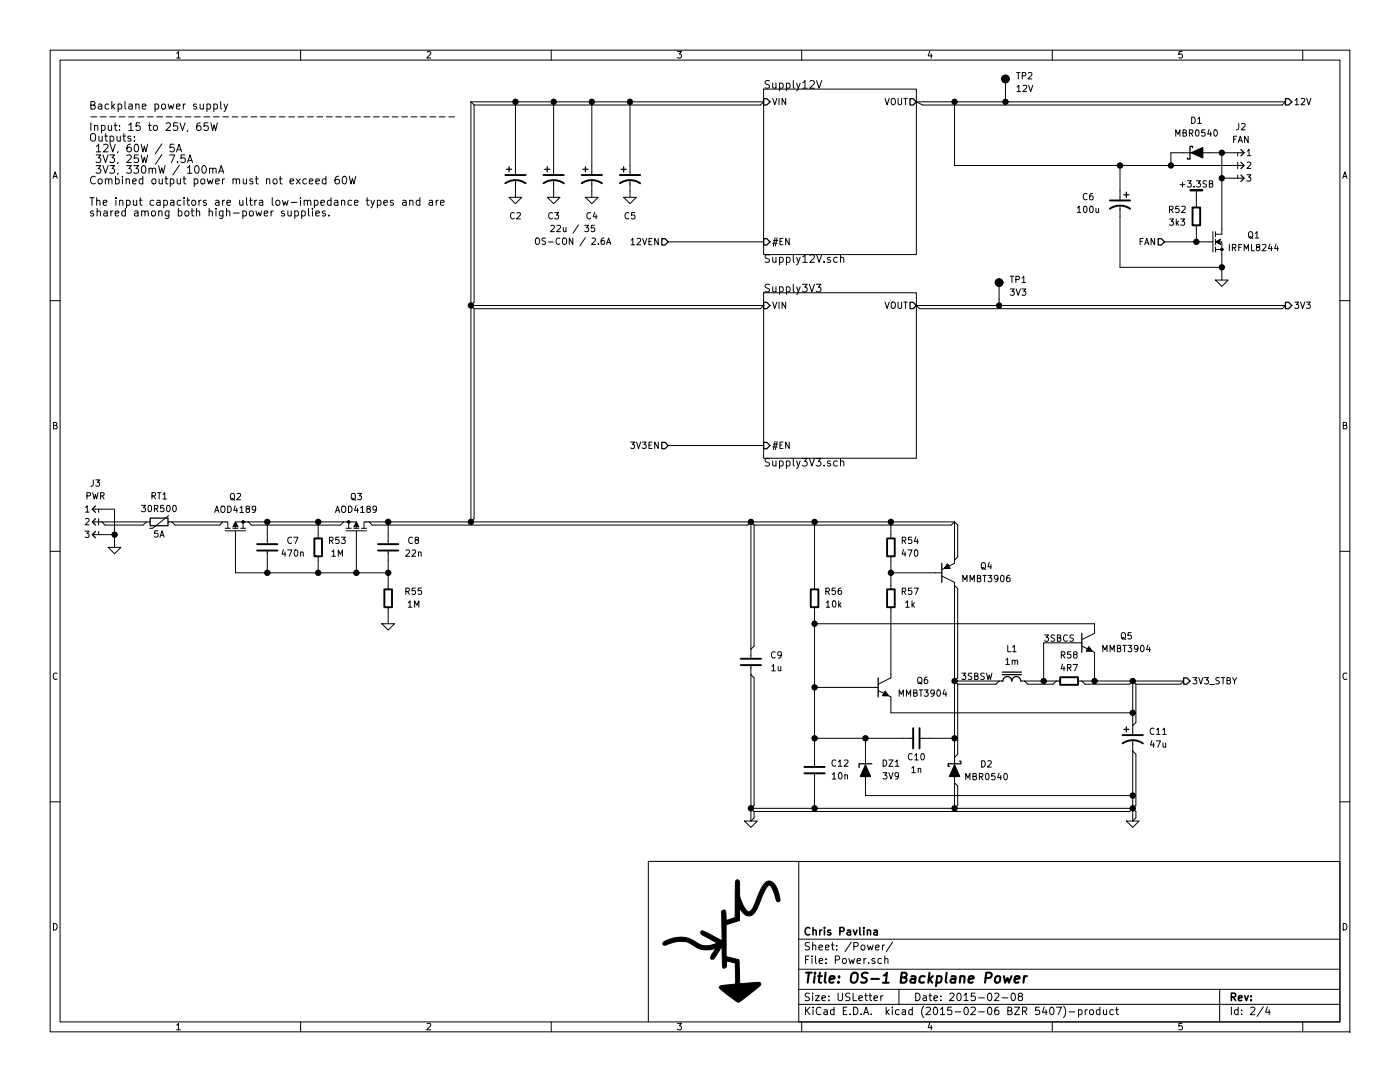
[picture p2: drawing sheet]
EESchema Schematic File Version 2
LIBS:Xilinx
LIBS:vishay_semi
LIBS:TexasInstruments
LIBS:symbol
LIBS:supertex
LIBS:st_semi
LIBS:st_ic
LIBS:ST
LIBS:skyworks
LIBS:silabs
LIBS:semi-trans-TIP
LIBS:semi-trans-PZT
LIBS:semi-trans-NXP
LIBS:semi-trans-MPS
LIBS:semi-trans-MMB
LIBS:semi-trans-misc
LIBS:semi-trans-IXYS
LIBS:semi-trans-IntRect
LIBS:semi-trans-Infineon
LIBS:semi-trans-Fairchild
LIBS:semi-trans-DiodesInc
LIBS:semi-trans-BC
LIBS:semi-trans-AO
LIBS:semi-trans-2N
LIBS:semi-thyristor-2N
LIBS:semi-opto-misc
LIBS:semi-diode-Vishay
LIBS:semi-diode-OnSemi
LIBS:semi-diode-NXP
LIBS:semi-diode-MMB
LIBS:semi-diode-MCC
LIBS:semi-diode-BA
LIBS:semi-diode-1N
LIBS:_semi
LIBS:power
LIBS:pcb
LIBS:pasv-res
LIBS:pasv-ind
LIBS:pasv-cap
LIBS:pasv-Bourns
LIBS:pasv-BiTech
LIBS:passive
LIBS:onsemi
LIBS:NXP
LIBS:Micron
LIBS:Microchip
LIBS:mechanical
LIBS:maxim
LIBS:MACOM
LIBS:logic-7400
LIBS:logic-4000
LIBS:Littelfuse
LIBS:LinearTech
LIBS:_linear
LIBS:Lattice
LIBS:Intersil
LIBS:FTDI
LIBS:Fairchild
LIBS:_electromech
LIBS:display
LIBS:DiodesInc
LIBS:conn-test
LIBS:conn-tagconnect
LIBS:conn-molex
LIBS:conn-linx
LIBS:conn-fci
LIBS:conn-cui
LIBS:conn-100mil
LIBS:conn-2mm
LIBS:Atmel
LIBS:AnalogDevices
LIBS:Altera
LIBS:semi-trans-TI
LIBS:os-backplane-cache
EELAYER 25 0
EELAYER END
$Descr USLetter 11000 8500
encoding utf-8
Sheet 2 4
Title "OS-1 Backplane Power"
Date "2015-02-08"
Rev ""
Comp "Chris Pavlina"
Comment1 ""
Comment2 ""
Comment3 ""
Comment4 ""
$EndDescr
$Comp
L MMBT3904 Q6
U 1 1
P 6950 5400
F 0 "Q6" H 7250 5450 50  0000 C CNN
F 1 "MMBT3904" H 7250 5350 50  0000 C CNN
F 2 "smd-semi:SOT-23" H 6950 5400 50  0001 C CNN
F 3 "" H 6950 5400 60  0000 C CNN
F 4 "Q8" H 6950 5400 50  0001 C CNN "OldReference"
	1    6950 5400
	1    0    0    -1  
$EndComp
$Comp
L MMBT3906 Q4
U 1 1
P 7450 4500
F 0 "Q4" H 7750 4550 50  0000 C CNN
F 1 "MMBT3906" H 7750 4450 50  0000 C CNN
F 2 "smd-semi:SOT-23" H 7450 4500 50  0001 C CNN
F 3 "" H 7450 4500 60  0000 C CNN
F 4 "Q9" H 7450 4500 50  0001 C CNN "OldReference"
	1    7450 4500
	1    0    0    -1  
$EndComp
$Comp
L R-0402 R57
U 1 1
P 7000 4700
F 0 "R57" H 7150 4750 50  0000 C CNN
F 1 "1k" H 7150 4650 50  0000 C CNN
F 2 "IPC7351-Nominal:RESC1005X40" H 7000 4700 50  0001 C CNN
F 3 "" H 7000 4750 60  0000 C CNN
F 4 "R41" H 7000 4700 50  0001 C CNN "OldReference"
	1    7000 4700
	1    0    0    -1  
$EndComp
$Comp
L R-0402 R54
U 1 1
P 7000 4300
F 0 "R54" H 7150 4350 50  0000 C CNN
F 1 "470" H 7150 4250 50  0000 C CNN
F 2 "IPC7351-Nominal:RESC1005X40" H 7000 4300 50  0001 C CNN
F 3 "" H 7000 4350 60  0000 C CNN
F 4 "R40" H 7000 4300 50  0001 C CNN "OldReference"
	1    7000 4300
	1    0    0    -1  
$EndComp
$Comp
L R-1206 R58
U 1 1
P 8400 5350
F 0 "R58" V 8200 5350 50  0000 C CNN
F 1 "4R7" V 8300 5350 50  0000 C CNN
F 2 "IPC7351-Nominal:RESC3216X60" H 8400 5350 50  0001 C CNN
F 3 "" H 8400 5400 60  0000 C CNN
F 4 "R42" H 8400 5350 50  0001 C CNN "OldReference"
	1    8400 5350
	0    1    1    0   
$EndComp
$Comp
L MMBT3904 Q5
U 1 1
P 8550 5050
F 0 "Q5" H 8850 5100 50  0000 C CNN
F 1 "MMBT3904" H 8850 5000 50  0000 C CNN
F 2 "smd-semi:SOT-23" H 8550 5050 50  0001 C CNN
F 3 "" H 8550 5050 60  0000 C CNN
F 4 "Q10" H 8550 5050 50  0001 C CNN "OldReference"
	1    8550 5050
	1    0    0    -1  
$EndComp
$Comp
L MBR0520 D2
U 1 1
P 7500 6050
F 0 "D2" H 7750 6000 50  0000 C CNN
F 1 "MBR0540" H 7750 6100 50  0000 C CNN
F 2 "smd-semi:SOD-123" H 7500 6050 50  0001 C CNN
F 3 "" H 7500 6050 60  0000 C CNN
F 4 "D3" H 7500 6050 50  0001 C CNN "OldReference"
	1    7500 6050
	1    0    0    1   
$EndComp
$Comp
L C-0402 C10
U 1 1
P 7200 5800
F 0 "C10" V 7350 5800 50  0000 C CNN
F 1 "1n" V 7450 5800 50  0000 C CNN
F 2 "IPC7351-Nominal:CAPC1005X55" H 7200 5800 50  0001 C CNN
F 3 "" H 7190 5775 60  0000 C CNN
F 4 "C31" H 7200 5800 50  0001 C CNN "OldReference"
	1    7200 5800
	0    1    1    0   
$EndComp
$Comp
L C-0402 C12
U 1 1
P 6400 6050
F 0 "C12" H 6600 6100 50  0000 C CNN
F 1 "10n" H 6600 6000 50  0000 C CNN
F 2 "IPC7351-Nominal:CAPC1005X55" H 6400 6050 50  0001 C CNN
F 3 "" H 6390 6025 60  0000 C CNN
F 4 "C30" H 6400 6050 50  0001 C CNN "OldReference"
	1    6400 6050
	1    0    0    -1  
$EndComp
Wire Wire Line
	7500 4600 7500 5950
Wire Wire Line
	7500 5350 7850 5350
Wire Wire Line
	7000 5300 7000 4800
Wire Wire Line
	7350 4500 7000 4500
Wire Wire Line
	7000 4400 7000 4600
Connection ~ 7000 4500
Wire Wire Line
	8050 5350 8300 5350
Wire Wire Line
	8600 5150 8600 5350
Wire Wire Line
	8500 5350 9300 5350
Wire Wire Line
	8200 5350 8200 5050
Wire Wire Line
	8200 5050 8450 5050
Connection ~ 8200 5350
Wire Wire Line
	8600 4900 8600 4950
Wire Wire Line
	6400 4900 8600 4900
Wire Wire Line
	6400 5400 6850 5400
Connection ~ 8600 5350
Wire Wire Line
	8900 5350 8900 5700
Wire Wire Line
	8900 5900 8900 6450
Wire Wire Line
	7000 5500 7000 5600
Wire Wire Line
	7000 5600 8900 5600
Connection ~ 8900 5600
Connection ~ 7500 5350
Wire Wire Line
	7500 6350 7500 6150
Wire Wire Line
	7300 5800 7500 5800
Connection ~ 7500 5800
Wire Wire Line
	6400 4800 6400 5950
Wire Wire Line
	6400 5800 7100 5800
Connection ~ 6400 5800
Connection ~ 6400 5400
$Comp
L R-0402 R56
U 1 1
P 6400 4700
F 0 "R56" H 6550 4750 50  0000 C CNN
F 1 "10k" H 6550 4650 50  0000 C CNN
F 2 "IPC7351-Nominal:RESC1005X40" H 6400 4700 50  0001 C CNN
F 3 "" H 6400 4750 60  0000 C CNN
F 4 "R39" H 6400 4700 50  0001 C CNN "OldReference"
	1    6400 4700
	1    0    0    -1  
$EndComp
Wire Wire Line
	6400 4100 6400 4600
Wire Wire Line
	7500 4100 7500 4400
Wire Wire Line
	7000 4100 7000 4200
Connection ~ 7000 4100
Wire Wire Line
	6400 6150 6400 6350
$Comp
L BZX84 DZ1
U 1 1
P 6800 6050
F 0 "DZ1" H 7000 6100 50  0000 C CNN
F 1 "3V9" H 7000 6000 50  0000 C CNN
F 2 "smd-semi:SOT-23" H 6800 6050 50  0001 C CNN
F 3 "" H 6800 6050 60  0000 C CNN
F 4 "DZ1" H 6800 6050 50  0001 C CNN "OldReference"
	1    6800 6050
	1    0    0    -1  
$EndComp
Wire Wire Line
	6800 6150 6800 6250
Wire Wire Line
	6800 5950 6800 5800
Connection ~ 6800 5800
Text HLabel 9300 5350 2    50   Output ~ 0
3V3_STBY
Connection ~ 8900 5350
Connection ~ 6400 4100
Text HLabel 10100 800  2    50   Output ~ 0
12V
$Comp
L AOD4189 Q3
U 1 1
P 2800 4150
F 0 "Q3" V 3050 4150 50  0000 C CNN
F 1 "AOD4189" V 2950 4150 50  0000 C CNN
F 2 "smd-semi:TO-252" H 2950 4100 50  0001 C CNN
F 3 "" H 3050 4200 60  0000 C CNN
F 4 "Value" H 2800 4150 50  0001 C CNN "Manuf"
F 5 "Q2" H 2800 4150 50  0001 C CNN "OldReference"
	1    2800 4150
	0    -1   -1   0   
$EndComp
$Comp
L AOD4189 Q2
U 1 1
P 1850 4150
F 0 "Q2" V 2100 4150 50  0000 C CNN
F 1 "AOD4189" V 2000 4150 50  0000 C CNN
F 2 "smd-semi:TO-252" H 2000 4100 50  0001 C CNN
F 3 "" H 2100 4200 60  0000 C CNN
F 4 "Value" H 1850 4150 50  0001 C CNN "Manuf"
F 5 "Q1" H 1850 4150 50  0001 C CNN "OldReference"
	1    1850 4150
	0    1    -1   0   
$EndComp
Wire Wire Line
	1950 4100 2700 4100
$Comp
L C-0805 C8
U 1 1
P 3050 4300
F 0 "C8" H 3250 4350 50  0000 C CNN
F 1 "22n" H 3250 4250 50  0000 C CNN
F 2 "IPC7351-Nominal:CAPC2012X70" H 3050 4300 50  0001 C CNN
F 3 "" H 3040 4275 60  0000 C CNN
F 4 "C7" H 3050 4300 50  0001 C CNN "OldReference"
	1    3050 4300
	1    0    0    -1  
$EndComp
Wire Wire Line
	3050 4100 3050 4200
Wire Wire Line
	3050 4400 3050 4600
Wire Wire Line
	1850 4500 3050 4500
Wire Wire Line
	2800 4500 2800 4200
$Comp
L R-0402 R55
U 1 1
P 3050 4700
F 0 "R55" H 3250 4750 50  0000 C CNN
F 1 "1M" H 3250 4650 50  0000 C CNN
F 2 "IPC7351-Nominal:RESC1005X40" H 3050 4700 50  0001 C CNN
F 3 "" H 3050 4750 60  0000 C CNN
F 4 "R18" H 3050 4700 50  0001 C CNN "OldReference"
	1    3050 4700
	1    0    0    -1  
$EndComp
Connection ~ 3050 4500
$Comp
L GND #PWR0208
U 1 1
P 3050 4900
F 0 "#PWR0208" H 3050 4900 30  0001 C CNN
F 1 "GND" H 3050 4830 30  0001 C CNN
F 2 "" H 3050 4900 60  0000 C CNN
F 3 "" H 3050 4900 60  0000 C CNN
F 4 "#PWR0206" H 3050 4900 50  0001 C CNN "OldReference"
	1    3050 4900
	1    0    0    -1  
$EndComp
Wire Wire Line
	3050 4900 3050 4800
$Comp
L R-0402 R53
U 1 1
P 2500 4300
F 0 "R53" H 2650 4350 50  0000 C CNN
F 1 "1M" H 2650 4250 50  0000 C CNN
F 2 "IPC7351-Nominal:RESC1005X40" H 2500 4300 50  0001 C CNN
F 3 "" H 2500 4350 60  0000 C CNN
F 4 "R15" H 2500 4300 50  0001 C CNN "OldReference"
	1    2500 4300
	1    0    0    -1  
$EndComp
Wire Wire Line
	2500 4100 2500 4200
Connection ~ 2500 4100
Wire Wire Line
	2500 4400 2500 4500
Connection ~ 2800 4500
$Comp
L C-0805 C7
U 1 1
P 2100 4300
F 0 "C7" H 2300 4350 50  0000 C CNN
F 1 "470n" H 2300 4250 50  0000 C CNN
F 2 "IPC7351-Nominal:CAPC2012X70" H 2100 4300 50  0001 C CNN
F 3 "" H 2090 4275 60  0000 C CNN
F 4 "C6" H 2100 4300 50  0001 C CNN "OldReference"
	1    2100 4300
	1    0    0    -1  
$EndComp
Wire Wire Line
	2100 4200 2100 4100
Connection ~ 2100 4100
Wire Wire Line
	2100 4500 2100 4400
Connection ~ 2500 4500
Wire Wire Line
	1850 4500 1850 4200
Connection ~ 2100 4500
Wire Wire Line
	1350 4100 1750 4100
Wire Wire Line
	800  4100 1150 4100
Connection ~ 3050 4100
Connection ~ 3700 4100
Text HLabel 5250 1900 0    50   Input ~ 0
12VEN
$Comp
L POLYFUSE-30R500 RT1
U 1 1
P 1250 4100
F 0 "RT1" V 1050 4100 50  0000 C CNN
F 1 "30R500" V 1150 4100 50  0000 C CNN
F 2 "manuf:LITTELFUSE-30R500" H 1250 4150 60  0001 C CNN
F 3 "" H 1250 4150 60  0000 C CNN
F 4 "5A" V 1350 4100 50  0000 C CNN "Acc"
F 5 "Value" H 1250 4100 50  0001 C CNN "Manuf"
F 6 "RT1" H 1250 4100 50  0001 C CNN "OldReference"
	1    1250 4100
	0    -1   1    0   
$EndComp
$Comp
L L-BOURNS-RLB0914 L1
U 1 1
P 7950 5350
F 0 "L1" V 7700 5350 50  0000 C CNN
F 1 "1m" V 7800 5350 50  0000 C CNN
F 2 "manuf:BOURNS-RLB0914" H 7950 5400 60  0001 C CNN
F 3 "" H 7950 5400 60  0000 C CNN
F 4 "RLB0914-102KL" H 7950 5350 60  0001 C CNN "PN"
F 5 "Value" H 7950 5350 60  0001 C CNN "Manuf"
F 6 "L3" H 7950 5350 50  0001 C CNN "OldReference"
	1    7950 5350
	0    1    1    0   
$EndComp
$Comp
L C-ALUM-660 C11
U 1 1
P 8900 5800
F 0 "C11" H 9100 5850 50  0000 C CNN
F 1 "47u" H 9100 5750 50  0000 C CNN
F 2 "IPC7351-Nominal:CAPAE660X570" H 8900 5800 50  0001 C CNN
F 3 "" H 8890 5775 60  0000 C CNN
F 4 "RPS1A470MCN1GS" H 8900 5800 60  0001 C CNN "PN"
F 5 "Value" H 8900 5800 60  0001 C CNN "Manuf"
F 6 "C32" H 8900 5800 50  0001 C CNN "OldReference"
	1    8900 5800
	1    0    0    -1  
$EndComp
$Comp
L C-1812 C9
U 1 1
P 5900 5200
F 0 "C9" H 6100 5250 50  0000 C CNN
F 1 "1u" H 6100 5150 50  0000 C CNN
F 2 "IPC7351-Nominal:CAPC4532X180" H 5900 5200 50  0001 C CNN
F 3 "" H 5890 5175 60  0000 C CNN
F 4 "C4532X7R1H105M160KA" H 5900 5200 60  0001 C CNN "PN"
F 5 "Value" H 5900 5200 60  0001 C CNN "Manuf"
F 6 "C33" H 5900 5200 50  0001 C CNN "OldReference"
	1    5900 5200
	1    0    0    -1  
$EndComp
Wire Wire Line
	5900 5300 5900 6450
Text Label 7550 5350 0    50   ~ 0
3SBSW
Text Label 8200 5050 0    50   ~ 0
3SBCS
Connection ~ 6400 4900
$Comp
L CONN-100MIL-M-1x3 J3
U 1 1
P 750 4000
F 0 "J3" H 750 4200 50  0000 C CNN
F 1 "PWR" H 750 4100 50  0000 C CNN
F 2 "conn-100mil:CONN-100MIL-M-1x3" H 750 4000 50  0001 C CNN
F 3 "" H 750 4000 50  0000 C CNN
F 4 "J8" H 750 4000 50  0001 C CNN "OldReference"
	1    750  4000
	-1   0    0    -1  
$EndComp
Wire Wire Line
	800  4000 900  4000
Wire Wire Line
	900  4000 900  4300
Wire Wire Line
	900  4200 800  4200
Connection ~ 900  4200
$Comp
L GND #PWR0209
U 1 1
P 900 4300
F 0 "#PWR0209" H 900 4300 30  0001 C CNN
F 1 "GND" H 900 4230 30  0001 C CNN
F 2 "" H 900 4300 60  0000 C CNN
F 3 "" H 900 4300 60  0000 C CNN
F 4 "#PWR0207" H 900 4300 50  0001 C CNN "OldReference"
	1    900  4300
	1    0    0    -1  
$EndComp
Wire Wire Line
	5250 1900 6000 1900
$Comp
L CONN-100MIL-M-1x3 J2
U 1 1
P 9750 1200
F 0 "J2" H 9750 1400 50  0000 C CNN
F 1 "FAN" H 9750 1300 50  0000 C CNN
F 2 "conn-100mil:CONN-100MIL-M-1x3" H 9750 1200 50  0001 C CNN
F 3 "" H 9750 1200 50  0000 C CNN
F 4 "J10" H 9750 1200 50  0001 C CNN "OldReference"
	1    9750 1200
	1    0    0    -1  
$EndComp
Wire Wire Line
	9500 1200 9700 1200
Wire Wire Line
	9600 1200 9600 1800
Wire Wire Line
	9600 1400 9700 1400
$Comp
L IRFML8244 Q1
U 1 1
P 9550 1900
F 0 "Q1" H 9850 1950 50  0000 C CNN
F 1 "IRFML8244" H 9850 1850 50  0000 C CNN
F 2 "smd-semi:SOT-23" H 9550 1900 50  0001 C CNN
F 3 "" H 9550 1900 60  0000 C CNN
F 4 "Q11" H 9550 1900 50  0001 C CNN "OldReference"
	1    9550 1900
	1    0    0    -1  
$EndComp
Connection ~ 9600 1400
$Comp
L MBR0520 D1
U 1 1
P 9400 1200
F 0 "D1" V 9150 1200 50  0000 C CNN
F 1 "MBR0540" V 9250 1200 50  0000 C CNN
F 2 "smd-semi:SOD-123" H 9400 1200 50  0001 C CNN
F 3 "" H 9400 1200 60  0000 C CNN
F 4 "D4" H 9400 1200 50  0001 C CNN "OldReference"
	1    9400 1200
	0    1    1    0   
$EndComp
Connection ~ 9600 1200
Wire Wire Line
	9300 1200 9200 1200
Wire Wire Line
	9200 1200 9200 1300
Connection ~ 9200 1300
$Comp
L GND #PWR0210
U 1 1
P 9600 2200
F 0 "#PWR0210" H 9600 2200 30  0001 C CNN
F 1 "GND" H 9600 2130 30  0001 C CNN
F 2 "" H 9600 2200 60  0000 C CNN
F 3 "" H 9600 2200 60  0000 C CNN
F 4 "#PWR0208" H 9600 2200 50  0001 C CNN "OldReference"
	1    9600 2200
	1    0    0    -1  
$EndComp
Wire Wire Line
	9600 2000 9600 2200
$Comp
L R-0402 R52
U 1 1
P 9400 1700
F 0 "R52" H 9550 1750 50  0000 C CNN
F 1 "3k3" H 9550 1650 50  0000 C CNN
F 2 "IPC7351-Nominal:RESC1005X40" H 9400 1700 50  0001 C CNN
F 3 "" H 9400 1750 60  0000 C CNN
F 4 "R12" H 9400 1700 50  0001 C CNN "OldReference"
	1    9400 1700
	-1   0    0    -1  
$EndComp
Wire Wire Line
	9400 1800 9400 1900
Wire Wire Line
	9150 1900 9500 1900
$Comp
L +3.3SB #PWR0211
U 1 1
P 9400 1550
F 0 "#PWR0211" H 9400 1600 30  0001 C CNN
F 1 "+3.3SB" H 9400 1650 50  0000 C CNN
F 2 "" H 9400 1550 60  0000 C CNN
F 3 "" H 9400 1550 60  0000 C CNN
F 4 "#PWR0209" H 9400 1550 50  0001 C CNN "OldReference"
	1    9400 1550
	1    0    0    -1  
$EndComp
Wire Wire Line
	9400 1550 9400 1600
Text HLabel 9150 1900 0    50   Input ~ 0
FAN
Connection ~ 9400 1900
$Comp
L C-ALUM-660 C6
U 1 1
P 8800 1600
F 0 "C6" H 9050 1650 50  0000 C CNN
F 1 "100u" H 9050 1550 50  0000 C CNN
F 2 "IPC7351-Nominal:CAPAE660X570" H 8800 1600 50  0001 C CNN
F 3 "" H 8790 1575 60  0000 C CNN
F 4 "16SVPC100M" H 8800 1600 60  0001 C CNN "PN"
F 5 "Value" H 8800 1600 60  0001 C CNN "Manuf"
F 6 "C5" H 8800 1600 50  0001 C CNN "OldReference"
	1    8800 1600
	-1   0    0    -1  
$EndComp
Wire Wire Line
	8800 1500 8800 1300
Connection ~ 8800 1300
Wire Wire Line
	9600 2100 8800 2100
Wire Wire Line
	8800 2100 8800 1700
Connection ~ 9600 2100
$Sheet
S 6000 700  1200 1300
U 54D7B604
F0 "Supply12V" 60
F1 "Supply12V.sch" 60
F2 "#EN" I L 6000 1900 50 
F3 "VOUT" O R 7200 800 50 
F4 "VIN" I L 6000 800 50 
$EndSheet
Wire Wire Line
	7500 1300 9700 1300
Wire Wire Line
	7500 1300 7500 800 
Wire Wire Line
	7200 800  10100 800 
Connection ~ 7500 800 
Wire Wire Line
	3700 4100 3700 800 
$Comp
L C-ALUM-6.3mm C2
U 1 1
P 4050 1400
F 0 "C2" H 4050 1100 50  0000 C CNN
F 1 "22u / 35" H 4500 1000 50  0000 C CNN
F 2 "pth-passive:C-ALUM-6.3mm" H 4050 1400 50  0001 C CNN
F 3 "" H 4040 1375 60  0000 C CNN
F 4 "35SEPF22M" H 4050 1400 60  0001 C CNN "PN"
F 5 "OS-CON / 2.6A" H 4500 900 50  0000 C CNN "Rating"
F 6 "Value" H 4050 1400 60  0001 C CNN "Manuf"
F 7 "C8" H 4050 1400 50  0001 C CNN "OldReference"
	1    4050 1400
	1    0    0    -1  
$EndComp
$Comp
L C-ALUM-6.3mm C3
U 1 1
P 4350 1400
F 0 "C3" H 4350 1100 50  0000 C CNN
F 1 "22u / 35" H 3900 1400 50  0001 C CNN
F 2 "pth-passive:C-ALUM-6.3mm" H 4350 1400 50  0001 C CNN
F 3 "" H 4340 1375 60  0000 C CNN
F 4 "35SEPF22M" H 4350 1400 60  0001 C CNN "PN"
F 5 "OS-CON / 2.6A" H 3900 1300 50  0001 C CNN "Rating"
F 6 "Value" H 4350 1400 60  0001 C CNN "Manuf"
F 7 "C9" H 4350 1400 50  0001 C CNN "OldReference"
	1    4350 1400
	1    0    0    -1  
$EndComp
$Comp
L C-ALUM-6.3mm C4
U 1 1
P 4650 1400
F 0 "C4" H 4650 1100 50  0000 C CNN
F 1 "22u / 35" H 4200 1400 50  0001 C CNN
F 2 "pth-passive:C-ALUM-6.3mm" H 4650 1400 50  0001 C CNN
F 3 "" H 4640 1375 60  0000 C CNN
F 4 "35SEPF22M" H 4650 1400 60  0001 C CNN "PN"
F 5 "OS-CON / 2.6A" H 4200 1300 50  0001 C CNN "Rating"
F 6 "Value" H 4650 1400 60  0001 C CNN "Manuf"
F 7 "C10" H 4650 1400 50  0001 C CNN "OldReference"
	1    4650 1400
	1    0    0    -1  
$EndComp
$Comp
L C-ALUM-6.3mm C5
U 1 1
P 4950 1400
F 0 "C5" H 4950 1100 50  0000 C CNN
F 1 "22u / 35" H 4500 1400 50  0001 C CNN
F 2 "pth-passive:C-ALUM-6.3mm" H 4950 1400 50  0001 C CNN
F 3 "" H 4940 1375 60  0000 C CNN
F 4 "35SEPF22M" H 4950 1400 60  0001 C CNN "PN"
F 5 "OS-CON / 2.6A" H 4500 1300 50  0001 C CNN "Rating"
F 6 "Value" H 4950 1400 60  0001 C CNN "Manuf"
F 7 "C34" H 4950 1400 50  0001 C CNN "OldReference"
	1    4950 1400
	1    0    0    -1  
$EndComp
Wire Wire Line
	4050 1300 4050 800 
Wire Wire Line
	4350 800  4350 1300
Connection ~ 4350 800 
Wire Wire Line
	4650 800  4650 1300
Connection ~ 4650 800 
Wire Wire Line
	4950 800  4950 1300
Connection ~ 4950 800 
$Comp
L GND #PWR0212
U 1 1
P 4050 1550
F 0 "#PWR0212" H 4050 1550 30  0001 C CNN
F 1 "GND" H 4050 1480 30  0001 C CNN
F 2 "" H 4050 1550 60  0000 C CNN
F 3 "" H 4050 1550 60  0000 C CNN
F 4 "#PWR0210" H 4050 1550 50  0001 C CNN "OldReference"
	1    4050 1550
	1    0    0    -1  
$EndComp
Wire Wire Line
	4050 1550 4050 1500
$Comp
L GND #PWR0213
U 1 1
P 4350 1550
F 0 "#PWR0213" H 4350 1550 30  0001 C CNN
F 1 "GND" H 4350 1480 30  0001 C CNN
F 2 "" H 4350 1550 60  0000 C CNN
F 3 "" H 4350 1550 60  0000 C CNN
F 4 "#PWR0211" H 4350 1550 50  0001 C CNN "OldReference"
	1    4350 1550
	1    0    0    -1  
$EndComp
Wire Wire Line
	4350 1550 4350 1500
$Comp
L GND #PWR0214
U 1 1
P 4650 1550
F 0 "#PWR0214" H 4650 1550 30  0001 C CNN
F 1 "GND" H 4650 1480 30  0001 C CNN
F 2 "" H 4650 1550 60  0000 C CNN
F 3 "" H 4650 1550 60  0000 C CNN
F 4 "#PWR0212" H 4650 1550 50  0001 C CNN "OldReference"
	1    4650 1550
	1    0    0    -1  
$EndComp
Wire Wire Line
	4650 1550 4650 1500
$Comp
L GND #PWR0215
U 1 1
P 4950 1550
F 0 "#PWR0215" H 4950 1550 30  0001 C CNN
F 1 "GND" H 4950 1480 30  0001 C CNN
F 2 "" H 4950 1550 60  0000 C CNN
F 3 "" H 4950 1550 60  0000 C CNN
F 4 "#PWR0213" H 4950 1550 50  0001 C CNN "OldReference"
	1    4950 1550
	1    0    0    -1  
$EndComp
Wire Wire Line
	4950 1550 4950 1500
$Sheet
S 6000 2300 1200 1300
U 54DD4ED3
F0 "Supply3V3" 60
F1 "Supply3V3.sch" 60
F2 "#EN" I L 6000 3500 50 
F3 "VOUT" O R 7200 2400 50 
F4 "VIN" I L 6000 2400 50 
$EndSheet
Wire Wire Line
	2900 4100 7500 4100
Text HLabel 5250 3500 0    50   Input ~ 0
3V3EN
Wire Wire Line
	5250 3500 6000 3500
Text HLabel 10100 2400 2    50   Output ~ 0
3V3
Wire Wire Line
	10100 2400 7200 2400
Wire Wire Line
	6000 2400 3700 2400
Connection ~ 3700 2400
Wire Wire Line
	5900 5100 5900 4100
Connection ~ 5900 4100
Wire Wire Line
	5900 6350 8900 6350
$Comp
L GND #PWR0216
U 1 1
P 5900 6450
F 0 "#PWR0216" H 5900 6450 30  0001 C CNN
F 1 "GND" H 5900 6380 30  0001 C CNN
F 2 "" H 5900 6450 60  0000 C CNN
F 3 "" H 5900 6450 60  0000 C CNN
F 4 "#PWR0214" H 5900 6450 50  0001 C CNN "OldReference"
	1    5900 6450
	1    0    0    -1  
$EndComp
Connection ~ 5900 6350
$Comp
L GND #PWR0217
U 1 1
P 8900 6450
F 0 "#PWR0217" H 8900 6450 30  0001 C CNN
F 1 "GND" H 8900 6380 30  0001 C CNN
F 2 "" H 8900 6450 60  0000 C CNN
F 3 "" H 8900 6450 60  0000 C CNN
F 4 "#PWR0215" H 8900 6450 50  0001 C CNN "OldReference"
	1    8900 6450
	1    0    0    -1  
$EndComp
Connection ~ 8900 6350
Connection ~ 7500 6350
Wire Wire Line
	6800 6250 8900 6250
Connection ~ 8900 6250
Connection ~ 6400 6350
Wire Wire Line
	5900 6450 5925 6425
Wire Wire Line
	5925 6425 5925 6375
Wire Wire Line
	5925 6375 5900 6350
Wire Wire Line
	5925 6375 8875 6375
Wire Wire Line
	8875 6375 8925 6325
Wire Wire Line
	8900 6350 8925 6375
Wire Wire Line
	8925 6375 8925 6425
Wire Wire Line
	8925 6425 8900 6450
Wire Wire Line
	8925 6325 8925 5925
Wire Wire Line
	8925 5925 8900 5900
Wire Wire Line
	8900 5700 8925 5675
Wire Wire Line
	8925 5675 8925 5375
Wire Wire Line
	8925 5375 8900 5350
Wire Wire Line
	8925 5375 9275 5375
Wire Wire Line
	9275 5375 9300 5350
Wire Wire Line
	8900 5350 8875 5375
Wire Wire Line
	8875 5375 8525 5375
Wire Wire Line
	8525 5375 8500 5350
Wire Wire Line
	8300 5350 8275 5375
Wire Wire Line
	8275 5375 8075 5375
Wire Wire Line
	8075 5375 8050 5350
Wire Wire Line
	7850 5350 7825 5375
Wire Wire Line
	7825 5375 7525 5375
Wire Wire Line
	7525 5375 7500 5350
Wire Wire Line
	7525 5375 7525 5925
Wire Wire Line
	7525 5925 7500 5950
Wire Wire Line
	7500 6150 7525 6175
Wire Wire Line
	7525 6175 7525 6325
Wire Wire Line
	7525 6325 7500 6350
Wire Wire Line
	7500 5350 7525 5325
Wire Wire Line
	7525 5325 7525 4625
Wire Wire Line
	7525 4625 7500 4600
Wire Wire Line
	7500 4400 7525 4375
Wire Wire Line
	7525 4375 7525 4125
Wire Wire Line
	7525 4125 7500 4100
Wire Wire Line
	7500 4100 7475 4125
Wire Wire Line
	7475 4125 5925 4125
Wire Wire Line
	5925 4125 5900 4100
Wire Wire Line
	5925 4125 5925 5075
Wire Wire Line
	5925 5075 5900 5100
Wire Wire Line
	5900 5300 5925 5325
Wire Wire Line
	5925 5325 5925 6325
Wire Wire Line
	5925 6325 5900 6350
Wire Wire Line
	3700 800  6000 800 
Connection ~ 4050 800 
Wire Wire Line
	5900 4100 5875 4125
Wire Wire Line
	5875 4125 2925 4125
Wire Wire Line
	2925 4125 2900 4100
Wire Wire Line
	2700 4100 2675 4125
Wire Wire Line
	2675 4125 1975 4125
Wire Wire Line
	1975 4125 1950 4100
Wire Wire Line
	1750 4100 1725 4125
Wire Wire Line
	1725 4125 1375 4125
Wire Wire Line
	1375 4125 1350 4100
Wire Wire Line
	1150 4100 1125 4125
Wire Wire Line
	1125 4125 825  4125
Wire Wire Line
	825  4125 800  4100
Wire Wire Line
	3700 4100 3725 4075
Wire Wire Line
	3725 4075 3725 2425
Wire Wire Line
	3725 2425 3700 2400
Wire Wire Line
	3700 2400 3725 2375
Wire Wire Line
	3725 2375 3725 825 
Wire Wire Line
	3725 825  3700 800 
Wire Wire Line
	3725 825  5975 825 
Wire Wire Line
	5975 825  6000 800 
Wire Wire Line
	3725 2425 5975 2425
Wire Wire Line
	5975 2425 6000 2400
Wire Wire Line
	7200 2400 7225 2425
Wire Wire Line
	7225 2425 10075 2425
Wire Wire Line
	10075 2425 10100 2400
Wire Wire Line
	7200 800  7250 825 
Wire Wire Line
	7250 825  10075 825 
Wire Wire Line
	10075 825  10100 800 
Text Notes 700  1700 0    60   ~ 0
Backplane power supply\n---------------------------------------\nInput: 15 to 25V, 65W\nOutputs:\n 12V, 60W / 5A\n 3V3, 25W / 7.5A\n 3V3, 330mW / 100mA\nCombined output power must not exceed 60W\n\nThe input capacitors are ultra low-impedance types and are\nshared among both high-power supplies.
$Comp
L TESTPOINT TP2
U 1 1
P 7900 750
F 0 "TP2" H 8050 900 50  0000 C CNN
F 1 "12V" H 8050 800 50  0000 C CNN
F 2 "conn-test:TEST-PTH" H 7900 750 50  0001 C CNN
F 3 "" H 7900 750 50  0000 C CNN
	1    7900 750 
	1    0    0    -1  
$EndComp
Wire Wire Line
	7900 750  7900 800 
Connection ~ 7900 800 
$Comp
L TESTPOINT TP1
U 1 1
P 7850 2350
F 0 "TP1" H 8000 2500 50  0000 C CNN
F 1 "3V3" H 8000 2400 50  0000 C CNN
F 2 "conn-test:TEST-PTH" H 7850 2350 50  0001 C CNN
F 3 "" H 7850 2350 50  0000 C CNN
	1    7850 2350
	1    0    0    -1  
$EndComp
Wire Wire Line
	7850 2350 7850 2400
Connection ~ 7850 2400
$EndSCHEMATC
